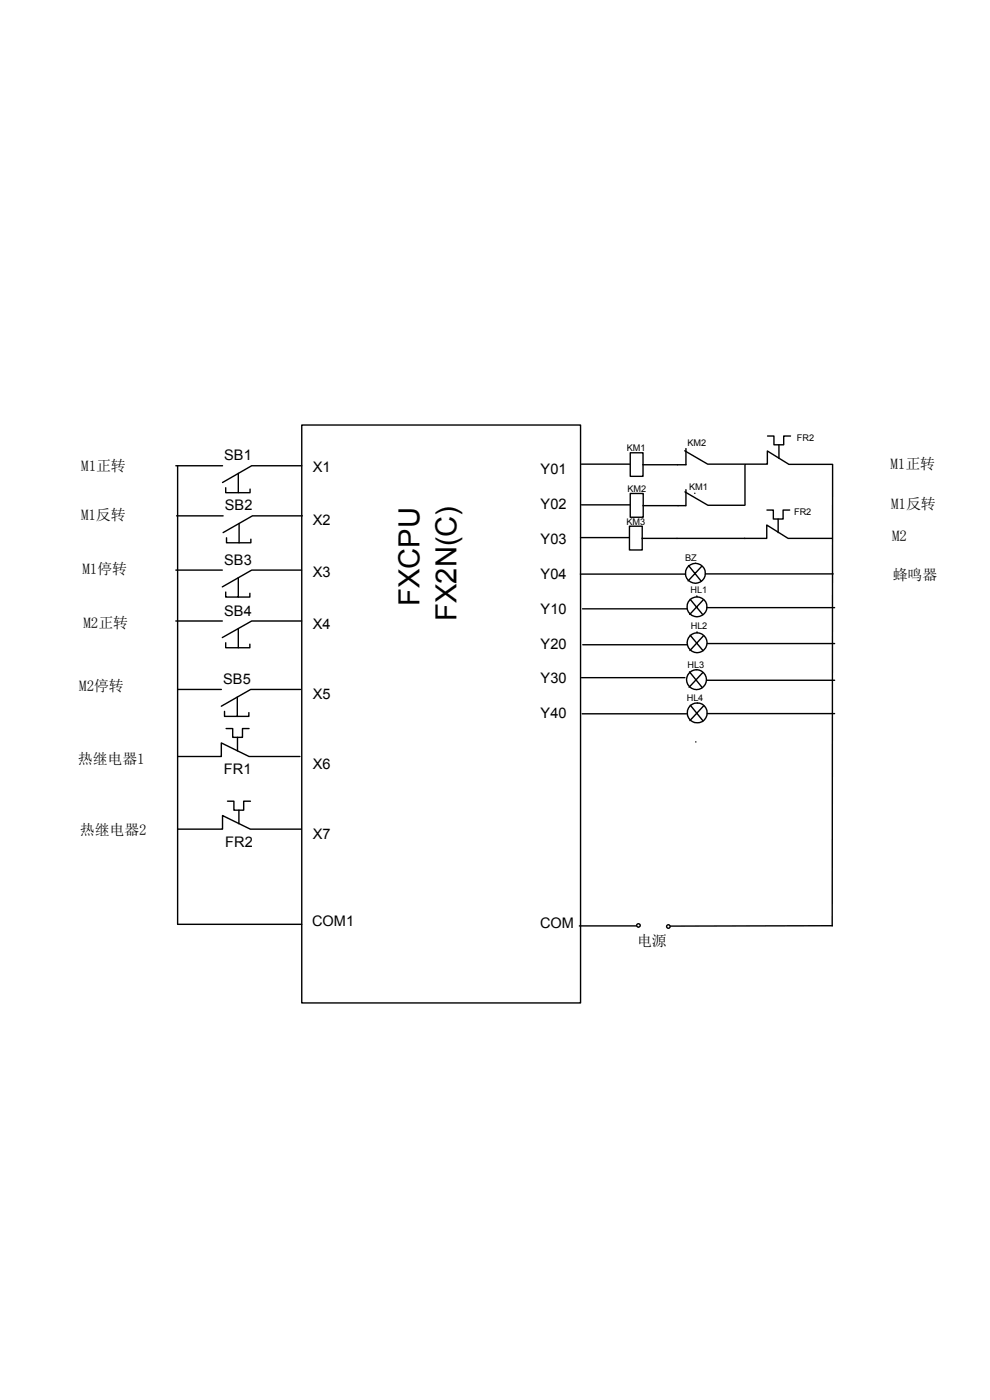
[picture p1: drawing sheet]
<svg xmlns="http://www.w3.org/2000/svg" width="210mm" height="297mm" viewBox="0 0 210 297" stroke-linecap="round" stroke-linejoin="round" font-family="sans-serif">
<g fill="none" stroke="#000" stroke-width=".3">
<path d="M37.3 98.8h9.9M37.7 98.8v97.2M64 90.2h59.1v122.6h-59.1zM64 98.8h-10.6l-6.2 3.6M123.3 98.5h10.3M133.7 96.1h2.7v4.9h-2.7zM136.4 98.6h9.1M145.2 95.6l4.9 2.9h7.8M145.5 95.2v3.4M162.8 92.5h1.4v1.9h2v-1.9h1.5M165.2 94.4v2.8M37.5 109.4h9.8"/>
<path d="M50.5 100.4v4.1h-2.6v-1M50.7 111v4.1h-2.7v-1M53 103.8v.7h-2.5M53.2 114.4v.7h-2.5M64.1 109.4h-10.5l-6.3 3.6M123.1 114h10.3M123.4 107.1h10.2M133.5 111.6h2.7v5.1h-2.7zM133.7 104.7h2.7v5h-2.7zM136.2 114.2h21.8M136.4 107.3h9.1M145.3 104.4l4.9 2.8h7.7"/>
<path d="M145.5 103.9v3.4M146 120l2.8 3.3M147.4 104.6h.1M147.5 119.5h.1M157.9 114.2h4.7v-2.8l4.6 2.8h9.3M158 107.1v-8.6h4.8v-2.8l4.5 2.8h9.3l-.1 97.9M162.7 108.2h1.3v1.9h2.1v-1.9h1.4M165.1 110.1v2.9M37.3 120.9h9.9M37.3 131.7h9.9M50.5 122.6v4.1h-2.6v-1.1M50.5 133.3v4.1h-2.6v-1"/>
<path d="M53 125.9v.8h-2.5M53 136.7v.7h-2.5M64 120.9h-10.6l-6.2 3.6M64 131.7h-10.6l-6.2 3.6M123.1 121.8h22.2M123.6 129.2h22.2M123.6 136.8h22.2M146.4 134.7l2.7 3.3M146.4 127.1l2.7 3.3M147.8 126.4h.1M147.8 134.1h.1M147.8 126.6h.1"/>
<path d="M147.9 134.2h.1M148.8 120.1l-2.8 3.1M149.2 127.3l-2.9 3M149.2 134.9l-2.9 3.1M149.6 121.8h27.1M150 128.9h27M150 136.5h27M37.7 146.3h9.2M48 154.6h1.4v1.8h2v-1.8h1.4M50.3 147.9v4.1h-2.7v-1.1M50.4 156.4v2.9M52.8 151.2v.8h-2.5"/>
<path d="M63.8 146.3h-10.6l-6.3 3.5M123.4 143.8h21.9M123.5 151.4h22.2M146.3 142.5l2.7 3.4M146.4 149.6l2.7 3.4M147.6 157.4h.1M147.7 142.1h.1M147.9 149.1h.1M149.1 142.7l-2.9 3.1M149.2 149.8l-2.9 3.1M149.9 144.3h27.1M150 151.4h27"/>
<path d="M37.7 160.5h9.2v-2.9l5.9 2.9h10.8M37.7 175.9h9.5v-2.9l5.9 2.9h10.8M48.3 170h1.3v1.9h2.1v-1.9h1.4M50.7 171.9v2.9M37.7 196.1h26.3M122.9 196.4h12.1M176.6 196.4l-34.4 .1"/>
<circle cx="147.5" cy="121.6" r="2.1"/>
<circle cx="147.8" cy="128.7" r="2.11"/>
<circle cx="147.9" cy="136.4" r="2.11"/>
<circle cx="147.8" cy="144.2" r="2.11"/>
<circle cx="147.9" cy="151.2" r="2.11"/>
<circle cx="135.4" cy="196.3" r=".37"/>
<circle cx="141.8" cy="196.6" r=".38"/>
</g>
<g font-size="6.2">
<text x="89" y="128.6" transform="rotate(-90 89 128.6)">FXCPU</text>
<text x="96.9" y="131.8" transform="rotate(-90 96.9 131.8)">FX2N(C)</text>
</g>
<g font-size="3.2">
<text x="17.2" y="99.8">M1正转</text>
<text x="188.9" y="99.4">M1正转</text>
<text x="189" y="108">M1反转</text>
<text x="17.2" y="110.4">M1反转</text>
<text x="189.3" y="114.9">M2</text>
<text x="17.5" y="121.7">M1停转</text>
<text x="189.4" y="123.1">蜂鸣器</text>
<text x="17.7" y="133.3">M2正转</text>
<text x="16.8" y="146.6">M2停转</text>
<text x="16.5" y="162.1">热继电器1</text>
<text x="16.9" y="177.1">热继电器2</text>
<text x="135.1" y="200.7">电源</text>
</g>
<g font-size="3.1">
<text x="47.5" y="97.7">SB1</text>
<text x="66.3" y="100.2">X1</text>
<text x="114.7" y="100.5">Y01</text>
<text x="114.7" y="107.9">Y02</text>
<text x="47.7" y="108.3">SB2</text>
<text x="66.3" y="111.3">X2</text>
<text x="47.5" y="119.8">SB3</text>
<text x="114.7" y="115.4">Y03</text>
<text x="66.3" y="122.4">X3</text>
<text x="114.7" y="122.8">Y04</text>
<text x="47.5" y="130.6">SB4</text>
<text x="114.7" y="130.2">Y10</text>
<text x="66.3" y="133.5">X4</text>
<text x="114.7" y="137.6">Y20</text>
<text x="47.3" y="145.1">SB5</text>
<text x="66.3" y="148.3">X5</text>
<text x="114.7" y="145">Y30</text>
<text x="114.7" y="152.4">Y40</text>
<text x="47.5" y="164.3">FR1</text>
<text x="66.3" y="163.1">X6</text>
<text x="47.8" y="179.7">FR2</text>
<text x="66.3" y="177.9">X7</text>
<text x="66.2" y="196.4">COM1</text>
<text x="114.6" y="196.8">COM</text>
</g>
<g font-size="1.9">
<text x="133" y="95.6">KM1</text>
<text x="145.8" y="94.7">KM2</text>
<text x="169" y="93.6">FR2</text>
<text x="133.1" y="104.4">KM2</text>
<text x="146.2" y="103.9">KM1</text>
<text x="132.9" y="111.3">KM3</text>
<text x="168.4" y="109.2">FR2</text>
<text x="145.3" y="119">BZ</text>
<text x="146.5" y="125.7">HL1</text>
<text x="146.5" y="133.3">HL2</text>
<text x="145.8" y="141.7">HL3</text>
<text x="145.7" y="148.7">HL4</text>
</g>
</svg>
